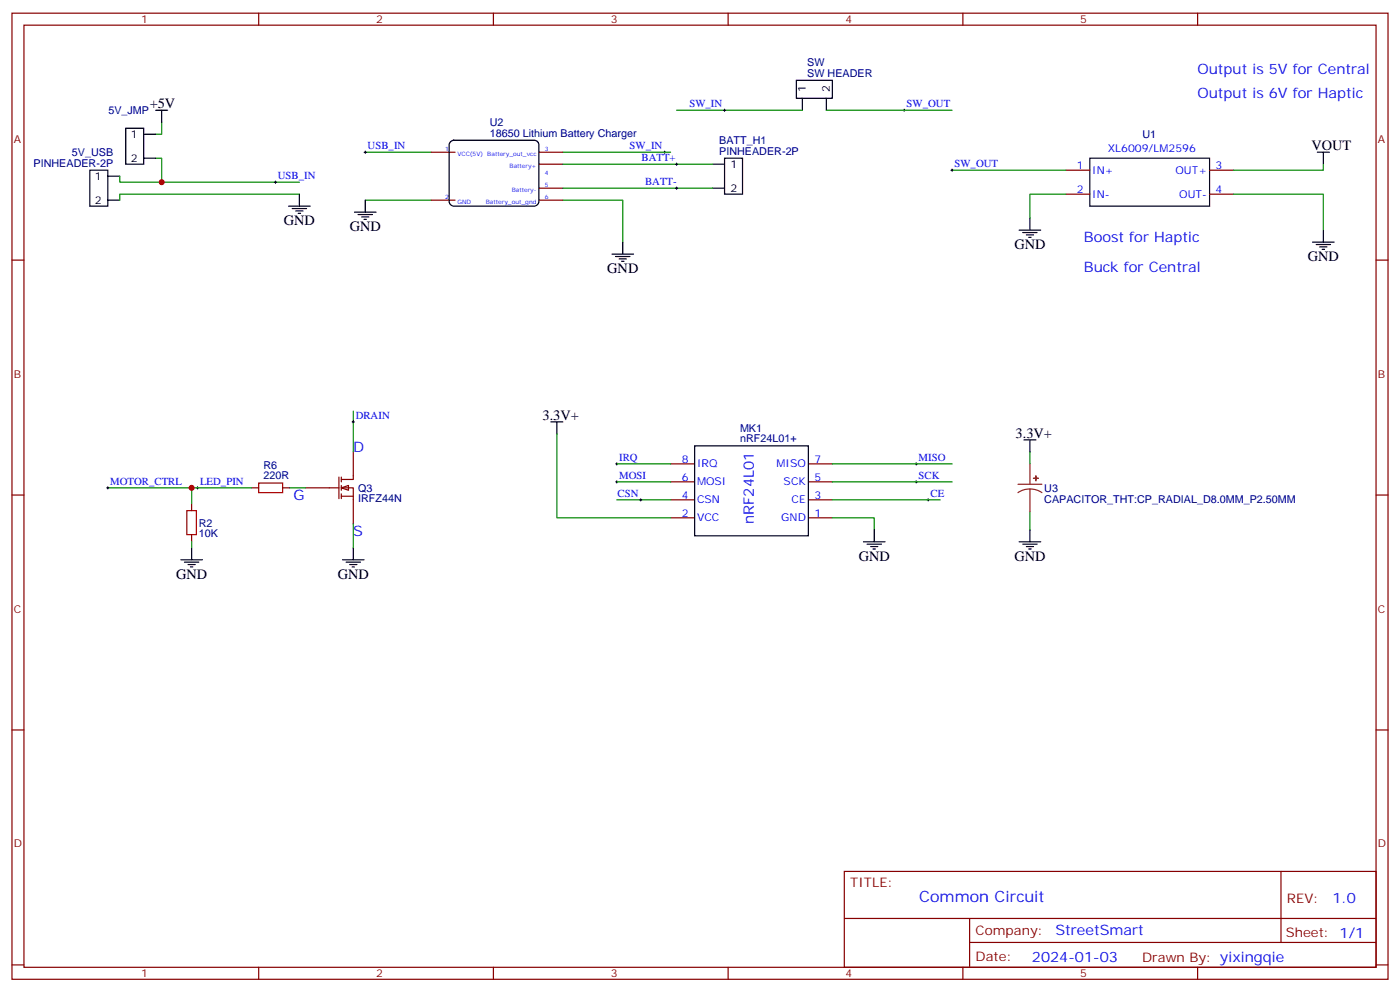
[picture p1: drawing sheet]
<svg xmlns="http://www.w3.org/2000/svg" width="412mm" height="292mm" viewBox="0 0 412 292" stroke-linecap="round" stroke-linejoin="round" font-family="sans-serif">
<g fill="none" stroke="#870000" stroke-width=".35">
<path d="M3.5 3.9h405.4v284.3h-405.4zM7.1 7.4h398.2v277.3h-398.2zM76.2 3.9v3.5M145.3 3.9v3.5M214.5 3.9v3.5M283.6 3.9v3.5M352.8 3.9v3.5M314 50.1h7M314 57.1h7M356.3 50.1h7.1M356.3 57.1h7.1M3.5 76.6h3.6"/>
<path d="M405.3 76.6h3.6M197.6 136.5h7M238.1 136.5h7.1M3.5 145.7h3.6M197.6 152.4h7M197.6 147.1h7M197.6 141.8h7M238.1 152.4h7.1M238.1 147.1h7.1M238.1 141.8h7.1M405.3 145.7h3.6M3.5 214.8h3.6"/>
<path d="M405.3 214.8h3.6M248.7 256.5h156.6v28.2h-156.6zM377.3 256.5v20.9M248.7 270.3h156.5M285.6 277.4h119.6M285.6 270.3v14.1M3.5 284h3.6M76.2 284.7v3.5M145.3 284.7v3.5M214.5 284.7v3.5M283.6 284.7v3.5M352.8 284.7v3.5"/>
<path d="M405.3 284h3.6"/>
</g>
<g fill="none" stroke="#000" stroke-width=".35">
<path d="M234.6 23.6h10.6v5.3h-10.6zM236.4 28.9v3.6M243.4 28.9v3.6M26.5 50.1h5.2v10.6h-5.2zM31.7 51.9h3.6M31.7 58.9h3.6M88.2 57.1v3.6M321 46.6h35.3v14.1h-35.3zM388.1 44.8h3.5M389.8 44.8v3.5M85 60.7h6.4M86.1 61.4h4.2"/>
<path d="M87.1 62.1h2.2M87.8 62.8h.7M300.2 67.7h6.4M301.3 68.4h4.2M302.3 69.1h2.1M303 69.8h.7M303.4 64.2v3.5M386.6 71.3h6.4M387.7 72h4.2M388.8 72.7h2.1M389.5 73.4h.7M389.8 67.7v3.6"/>
<path d="M162.3 124.2h3.5M164 124.2v3.5M204.6 131.2h33.5v26.5h-33.5zM301.6 129.5h3.6M303.4 129.5v3.5M254.4 159.5h6.3M257.5 155.9v3.6M300.2 159.5h6.4M303.4 155.9v3.6M255.4 160.2h4.2M256.5 160.9h2.1M257.2 161.6h.7"/>
<path d="M301.3 160.2h4.2M302.3 160.9h2.1M303 161.6h.7"/>
</g>
<g fill="none" stroke="#008700" stroke-width=".35">
<path d="M199.3 32.5h37.1M243.4 32.5h37.1M35.3 51.9v1.7h52.9M88.2 57.1h-52.9v1.8M280.5 50.1h33.5M314 57.1h-10.6v7.1M363.4 57.1h26.4v10.6M389.8 48.3v1.8h-26.4M164 127.7v24.7h33.6M181.7 136.5h15.9M245.2 136.5h35.3M303.4 133v3.5"/>
<path d="M181.7 141.8h15.9M181.7 147.1h15.9M245.2 152.4h12.3v3.5M245.2 141.8h35.3M245.2 147.1h31.7M303.4 150.6v5.3"/>
</g>
<g fill="none" stroke="#000" stroke-width=".29">
<path d="M213.1 32.5h.7M213.4 32.1v.7M266 32.5h.7M266.3 32.1v.7M80.8 53.6h.7M81.1 53.3v.7M280.1 50.1h.7M280.5 49.7v.7M181.3 136.5h.7M181.7 136.2v.7M269.5 136.5h.7M269.9 136.2v.7"/>
<path d="M181.3 141.8h.7M181.7 141.5v.7M188.4 147.1h.7M188.7 146.8v.7M269.5 141.8h.7M269.9 141.5v.7M273 147.1h.8M273.4 146.8v.7"/>
</g>
<g fill="#8c2424" stroke="#8c2424" stroke-width=".35">
<path d="M305.1 140.1l.1 1.4z"/>
<path d="M304.4 140.8h1.5z"/>
</g>
<path d="M303.4 136.5v6M299.9 142.5h7M303.4 143.9l1.8 .3 1.7 .8M303.4 143.9l-1.9 .3-1.6 .8M303.4 143.9v6.7" fill="none" stroke="#8c2424" stroke-width=".35"/>
<path d="M100.5 143.6l2.2-.7v1.4z" fill="#fff" stroke="#870000" stroke-width=".35"/>
<g fill="none" stroke="#870000" stroke-width=".35">
<path d="M127 58.9h7.1M127 44.8h7.1M158.7 58.9h7.1M158.7 55.4h7.1M158.7 48.3h7.1M158.7 44.8h7.1M104.1 133v8.1h-3.6M56.4 148.2v2.1M56.4 157.3v2.2M74.1 143.6h2.1M83.3 143.6h2.1M90 143.6h9.8"/>
<path d="M99.8 140.4v6.4M100.5 143.6h3.6v10.6M100.5 146h3.6M100.5 140.4v1.4M100.5 142.9v1.4M100.5 145.3v1.5"/>
</g>
<g fill="none" stroke="#008700" stroke-width=".35">
<path d="M47.6 36v3.5h-1.7M45.9 46.6h1.7v7M107.6 58.9h19.4M107.6 44.8h19.4M165.8 58.9h17.6v12.4M165.8 44.8h31.8M165.8 48.3h44.1M165.8 55.4h44.1M104.1 121v12M31.7 143.6h42.4M56.4 143.6v4.6M56.4 159.5v1.7"/>
<path d="M85.4 143.6h4.6M104.1 154.2v7"/>
</g>
<g fill="none" stroke="#000" stroke-width=".35">
<path d="M37 37.7h5.3v10.6h-5.3zM42.3 39.5h3.6M45.9 32.5h3.5M47.6 32.5v3.5M42.3 46.6h3.6M107.6 58.9v3.5M132.6 41.9l1.1-.6h23.6a1.41 1.41 0 0 1 1.4 1.4v16.6a1.51 1.51 0 0 1-1.4 1.4h-23.6a1.51 1.51 0 0 1-1.4-1.4v-16.6zM209.9 48.3h3.5M209.9 55.4h3.5M213.4 46.6h5.3v10.5h-5.3zM104.4 62.4h6.4M105.5 63.1h4.2"/>
<path d="M106.5 63.9h2.2M107.2 64.6h.7M180.3 74.8h6.3M181.3 75.5h4.3M182.4 76.2h2.1M183.1 76.9h.7M183.4 71.3v3.5M53.3 164.7h6.3M54.3 165.5h4.3M55.4 166.2h2.1M56.1 166.9h.7M56.4 161.2v3.5"/>
<path d="M100.9 164.7h6.3M102 165.5h4.2M103 166.2h2.1M103.7 166.9h.7M104.1 161.2v3.5"/>
</g>
<g fill="none" stroke="#000" stroke-width=".29">
<path d="M107.2 44.8h.7M107.6 44.4v.8M195.4 44.8h.7M195.8 44.4v.8M199 48.3h.7M199 55.4h.7M199.3 48v.7M199.3 55v.7M103.7 124.2h.7M104.1 123.8v.7M31.4 143.6h.7M31.7 143.2v.7"/>
<path d="M57.9 143.6h.7M58.2 143.2v.7"/>
</g>
<path d="M55 150.3h2.9v7h-2.9zM76.2 142.2h7.1v2.8h-7.1z" fill="none" stroke="#a10000" stroke-width=".35"/>
<g fill="#c00">
<circle cx="56.4" cy="143.6" r=".88"/>
<circle cx="47.6" cy="53.6" r=".88"/>
</g>
<text font-size="4.6" fill="#00f" x="270.8" y="265.5">Common Circuit</text>
<g font-size="4.2" fill="#00f">
<text x="352.8" y="21.9">Output is 5V for Central</text>
<text x="352.8" y="28.9">Output is 6V for Haptic</text>
<text x="319.3" y="71.3">Boost for Haptic</text>
<text x="319.3" y="80.1">Buck for Central</text>
<text x="104.1" y="133">D</text>
<text x="86.4" y="147.1">G</text>
<text x="222" y="154.2" transform="rotate(-90 222 154.2)">nRF24L01</text>
<text x="104.1" y="157.7">S</text>
<text x="392.5" y="265.7">1.0</text>
<text x="310.9" y="275.3">StreetSmart</text>
<text x="304" y="283.1">2024-01-03</text>
</g>
<g font-size="4.2">
<text x="44.1" y="31.8">+5V</text>
<text x="386.3" y="44.1">VOUT</text>
<text x="83.6" y="66.3">GND</text>
<text x="103" y="68.1">GND</text>
<text x="298.8" y="73.4">GND</text>
<text x="385.2" y="76.9">GND</text>
<text x="178.9" y="80.4">GND</text>
<text x="159.8" y="123.5">3.3V+</text>
<text x="299.2" y="128.8">3.3V+</text>
<text x="252.9" y="165.1">GND</text>
<text x="298.8" y="165.1">GND</text>
<text x="51.9" y="170.4">GND</text>
<text x="99.5" y="170.4">GND</text>
</g>
<g font-size="3.9" fill="#800">
<text x="250.5" y="261.1">TITLE:</text>
<text x="379.1" y="265.7">REV:</text>
<text x="287.4" y="275.3">Company:</text>
<text x="378.7" y="275.9">Sheet: 1/1</text>
<text x="287.4" y="282.9">Date:</text>
<text x="336.4" y="283">Drawn By: yixingqie</text>
</g>
<g font-size="3.2" fill="#800">
<text x="41.6" y="6.9">1</text>
<text x="110.8" y="6.9">2</text>
<text x="179.9" y="6.9">3</text>
<text x="249.1" y="6.9">4</text>
<text x="318.2" y="6.9">5</text>
<text x="4.1" y="42">A</text>
<text x="405.9" y="42">A</text>
<text x="4.1" y="111.1">B</text>
<text x="405.9" y="111.1">B</text>
<text x="4.1" y="180.3">C</text>
<text x="405.9" y="180.3">C</text>
<text x="4.1" y="249.4">D</text>
<text x="405.9" y="249.4">D</text>
<text x="41.6" y="287.7">1</text>
<text x="110.8" y="287.7">2</text>
<text x="179.9" y="287.7">3</text>
<text x="249.1" y="287.7">4</text>
<text x="318.2" y="287.7">5</text>
</g>
<g font-size="3.2" fill="#000080">
<text x="237.8" y="22.6">SW HEADER</text>
<text x="237.8" y="19.4">SW</text>
<text x="31.9" y="33.5">5V_JMP</text>
<text x="144.3" y="40.2">18650 Lithium Battery Charger</text>
<text x="144.3" y="37">U2</text>
<text x="336.6" y="40.7">U1</text>
<text x="21.2" y="45.8">5V_USB</text>
<text x="211.9" y="45.5">PINHEADER-2P</text>
<text x="211.9" y="42.4">BATT_H1</text>
<text x="9.9" y="49">PINHEADER-2P</text>
<text x="218" y="130.2">nRF24L01+</text>
<text x="218" y="127">MK1</text>
<text x="77.6" y="137.9">R6</text>
<text x="77.6" y="141.1">220R</text>
<text x="105.5" y="147.9">IRFZ44N</text>
<text x="105.5" y="144.8">Q3</text>
<text x="307.6" y="147.9">CAPACITOR_THT:CP_RADIAL_D8.0MM_P2.50MM</text>
<text x="307.6" y="144.7">U3</text>
<text x="58.6" y="155">R2</text>
<text x="58.6" y="158.1">10K</text>
</g>
<g font-size="3.2">
<text x="237.4" y="27.2" transform="rotate(-90 237.4 27.2)">1</text>
<text x="244.5" y="27.2" transform="rotate(-90 244.5 27.2)">2</text>
<text x="38.6" y="40.6">1</text>
<text x="38.6" y="47.6">2</text>
<text x="28" y="52.9">1</text>
<text x="215.2" y="49.4">1</text>
<text x="28" y="60">2</text>
<text x="215.2" y="56.4">2</text>
</g>
<g font-size="3.2" fill="#00f">
<text x="203.1" y="31.6">SW_IN</text>
<text x="267.1" y="31.6">SW_OUT</text>
<text x="108.3" y="43.9">USB_IN</text>
<text x="185.4" y="43.9">SW_IN</text>
<text x="189" y="47.4">BATT+</text>
<text x="326.3" y="44.8">XL6009/LM2596</text>
<text x="81.8" y="52.7">USB_IN</text>
<text x="281.2" y="49.2">SW_OUT</text>
<text x="317.2" y="49.7">1</text>
<text x="321.7" y="51.2">IN+</text>
<text x="346.2" y="51.2">OUT+</text>
<text x="358.1" y="49.7">3</text>
<text x="190" y="54.5">BATT-</text>
<text x="317.2" y="56.8">2</text>
<text x="321.7" y="58.2">IN-</text>
<text x="347.4" y="58.2">OUT-</text>
<text x="358.1" y="56.8">4</text>
<text x="104.8" y="123.3">DRAIN</text>
<text x="182.4" y="135.6">IRQ</text>
<text x="200.8" y="136.2">8</text>
<text x="205.3" y="137.6">IRQ</text>
<text x="228.7" y="137.6">MISO</text>
<text x="239.9" y="136.2">7</text>
<text x="270.6" y="135.6">MISO</text>
<text x="32.5" y="142.7">MOTOR_CTRL</text>
<text x="58.9" y="142.7">LED_PIN</text>
<text x="182.4" y="140.9">MOSI</text>
<text x="200.8" y="141.5">6</text>
<text x="205.3" y="142.9">MOSI</text>
<text x="230.8" y="142.9">SCK</text>
<text x="239.9" y="141.5">5</text>
<text x="270.6" y="140.9">SCK</text>
<text x="181.9" y="146.2">CSN</text>
<text x="200.8" y="146.8">4</text>
<text x="205.3" y="148.2">CSN</text>
<text x="233.2" y="148.2">CE</text>
<text x="239.9" y="146.8">3</text>
<text x="274.1" y="146.2">CE</text>
<text x="200.8" y="152">2</text>
<text x="205.3" y="153.5">VCC</text>
<text x="230.1" y="153.5">GND</text>
<text x="239.9" y="152">1</text>
</g>
<g font-size="1.8" fill="#00f">
<text x="131.2" y="44.4">1</text>
<text x="134.8" y="45.9">VCC(5V) Battery_out_vcc</text>
<text x="160.5" y="44.4">3</text>
<text x="150.1" y="49.4">Battery+</text>
<text x="160.5" y="51.5">4</text>
<text x="131.2" y="58.6">2</text>
<text x="134.8" y="60">GND</text>
<text x="143.1" y="60">Battery_out_gnd</text>
<text x="150.7" y="56.4">Battery-</text>
<text x="160.5" y="58.6">6</text>
<text x="160.5" y="55">5</text>
</g>
</svg>
